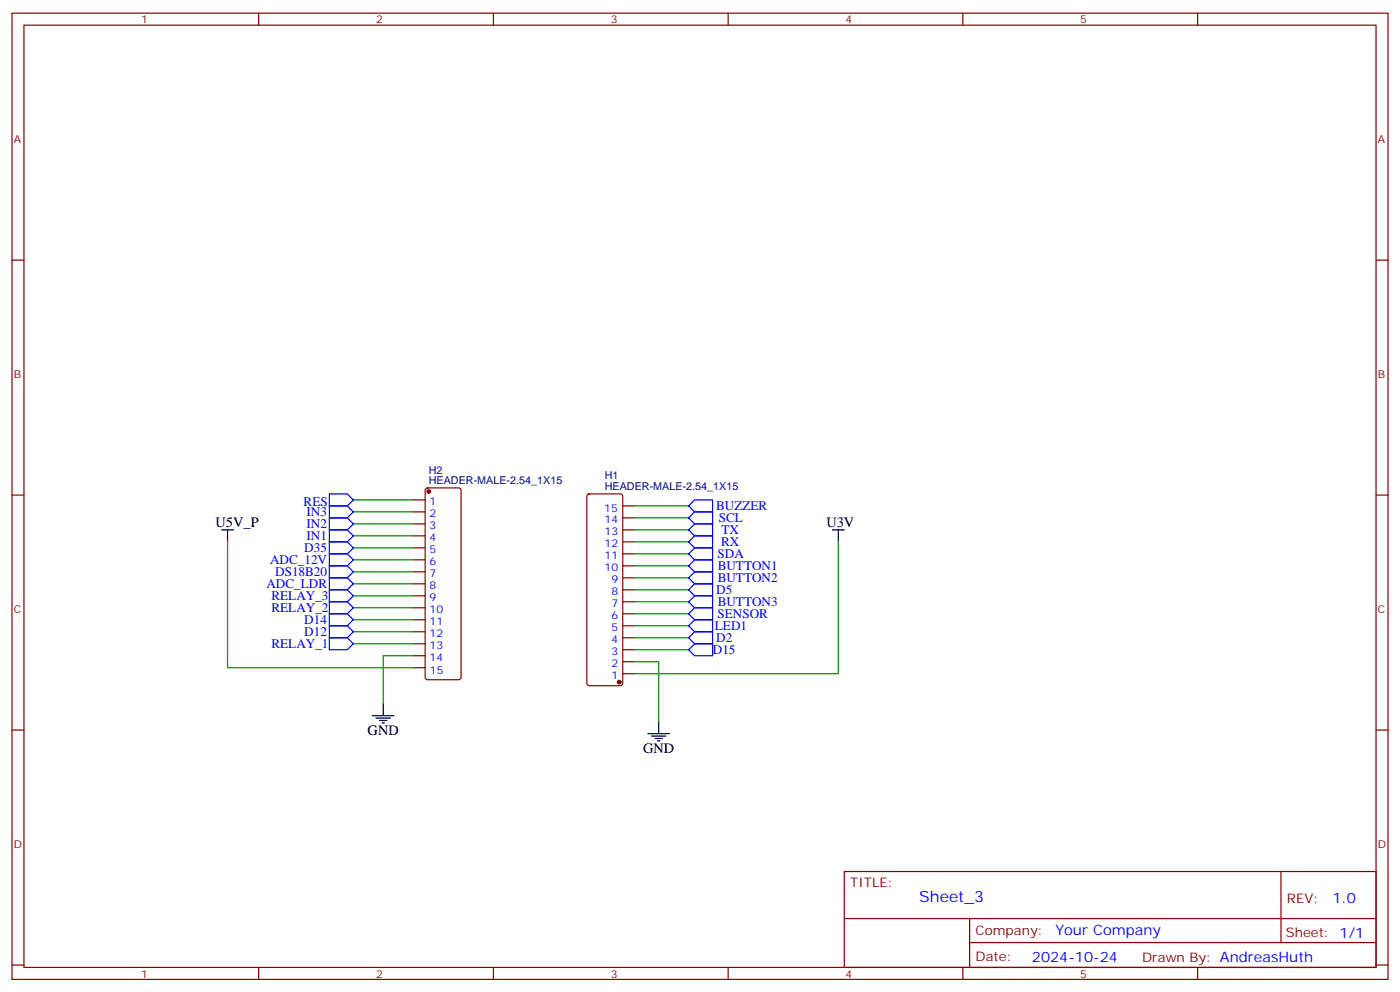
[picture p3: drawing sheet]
<svg xmlns="http://www.w3.org/2000/svg" width="412mm" height="292mm" viewBox="0 0 412 292" stroke-linecap="round" stroke-linejoin="round" font-family="sans-serif">
<g fill="none" stroke="#870000" stroke-width=".35">
<path d="M3.5 3.9h405.4v284.3h-405.4zM7.1 7.4h398.2v277.3h-398.2zM76.2 3.9v3.5M145.3 3.9v3.5M214.5 3.9v3.5M283.6 3.9v3.5M352.8 3.9v3.5M3.5 76.6h3.6M405.3 76.6h3.6M3.5 145.7h3.6M121.7 147.1h3.5M121.7 150.6h3.5"/>
<path d="M121.7 154.2h3.5M121.7 157.7h3.5M125.5 143.8l.4-.2h9.2l.5 .2 .2 .5v55l-.2 .5-.5 .2h-9.2l-.5-.2-.2-.5v-55zM173.1 145.6l.5-.3h9.1l.5 .3 .2 .4v55.1l-.2 .5-.5 .2h-9.1l-.5-.2-.2-.5v-55.1zM183.4 159.5h3.6M183.4 155.9h3.6M183.4 152.4h3.6M183.4 148.9h3.6M405.3 145.7h3.6M121.7 161.2h3.5M121.7 164.7h3.5M121.7 168.3h3.5"/>
<path d="M121.7 171.8h3.5M121.7 175.3h3.5M121.7 178.9h3.5M183.4 177.1h3.6M183.4 173.6h3.6M183.4 170h3.6M183.4 166.5h3.6M183.4 163h3.6M121.7 182.4h3.5M121.7 185.9h3.5M121.7 189.4h3.5M121.7 193h3.5"/>
<path d="M121.7 196.5h3.5M183.4 198.3h3.6M183.4 194.7h3.6M183.4 191.2h3.6M183.4 187.7h3.6M183.4 184.1h3.6M183.4 180.6h3.6M3.5 214.8h3.6M405.3 214.8h3.6M248.7 256.5h156.6v28.2h-156.6zM377.3 256.5v20.9M248.7 270.3h156.5"/>
<path d="M285.6 277.4h119.6M285.6 270.3v14.1M3.5 284h3.6M76.2 284.7v3.5M145.3 284.7v3.5M214.5 284.7v3.5M283.6 284.7v3.5M352.8 284.7v3.5M405.3 284h3.6"/>
</g>
<g fill="#870000" stroke="#870000" stroke-width=".35">
<circle cx="126.3" cy="144.6" r=".53"/>
<circle cx="182.4" cy="200.7" r=".53"/>
</g>
<g fill="none" stroke="#008700" stroke-width=".35">
<path d="M67 159.5v37h54.7M104.1 147.1h17.6M104.1 150.6h17.6M104.1 154.2h17.6M104.1 157.7h17.6M187 148.9h15.8M187 152.4h15.8M187 155.9h15.8M187 159.5h15.8M246.9 159.5v38.8h-59.9M104.1 161.2h17.6M104.1 164.7h17.6"/>
<path d="M104.1 168.3h17.6M104.1 171.8h17.6M104.1 175.3h17.6M104.1 178.9h17.6M187 163h15.8M187 166.5h15.8M187 170h15.8M187 173.6h15.8M187 177.1h15.8M104.1 182.4h17.6M104.1 185.9h17.6M104.1 189.4h17.6"/>
<path d="M121.7 193h-8.8v14.1M187 194.7h7v17.7M187 180.6h15.8M187 184.1h15.8M187 187.7h15.8M187 191.2h15.8"/>
</g>
<g fill="none" stroke="#00f" stroke-width=".35">
<path d="M97 159.5h5.3l1.8 1.7-1.8 1.8h-5.3zM97 155.9h5.3l1.8 1.8-1.8 1.8h-5.3zM97 152.4h5.3l1.8 1.8-1.8 1.7h-5.3zM97 148.9h5.3l1.8 1.7-1.8 1.8h-5.3zM97 145.3h5.3l1.8 1.8-1.8 1.8h-5.3zM204.6 157.7h5.3v3.5h-5.3l-1.8-1.7zM204.6 154.2h5.3v3.5h-5.3l-1.8-1.8zM204.6 147.1h5.3v3.5h-5.3l-1.8-1.7zM204.6 150.6h5.3v3.6h-5.3l-1.8-1.8zM97 170h5.3l1.8 1.8-1.8 1.8h-5.3zM97 166.5h5.3l1.8 1.8-1.8 1.7h-5.3zM97 173.6h5.3l1.8 1.7-1.8 1.8h-5.3z"/>
<path d="M97 177.1h5.3l1.8 1.8-1.8 1.7h-5.3zM97 163h5.3l1.8 1.7-1.8 1.8h-5.3zM204.6 171.8h5.3v3.5h-5.3l-1.8-1.7zM204.6 168.3h5.3v3.5h-5.3l-1.8-1.8zM204.6 175.3h5.3v3.6h-5.3l-1.8-1.8zM204.6 164.7h5.3v3.6h-5.3l-1.8-1.8zM204.6 161.2h5.3v3.5h-5.3l-1.8-1.7zM97 184.1h5.3l1.8 1.8-1.8 1.8h-5.3zM97 180.6h5.3l1.8 1.8-1.8 1.7h-5.3zM97 187.7h5.3l1.8 1.7-1.8 1.8h-5.3zM202.8 191.2l1.8-1.8h5.3v3.6h-5.3zM202.8 180.6l1.8-1.7h5.3v3.5h-5.3z"/>
<path d="M204.6 185.9h5.3v3.5h-5.3l-1.8-1.7zM204.6 182.4h5.3v3.5h-5.3l-1.8-1.8z"/>
</g>
<g fill="none" stroke="#000" stroke-width=".35">
<path d="M65.3 155.9h3.5M67 155.9v3.6M245.2 155.9h3.5M246.9 155.9v3.6M109.7 210.6h6.4M110.8 211.3h4.2M111.8 212h2.1M112.5 212.7h.7M112.9 207.1v3.5M190.9 215.9h6.3M191.9 216.6h4.2M193 217.3h2.1"/>
<path d="M193.7 218h.7M194 212.4v3.5"/>
</g>
<text font-size="4.6" fill="#00f" x="270.8" y="265.5">Sheet_3</text>
<g font-size="4.2">
<text x="63.5" y="155.2">U5V_P</text>
<text x="243.4" y="155.2">U3V</text>
<text x="108.3" y="216.3">GND</text>
<text x="189.4" y="221.5">GND</text>
</g>
<g font-size="4.2" fill="#00f">
<text x="392.5" y="265.7">1.0</text>
<text x="310.9" y="275.3">Your Company</text>
<text x="304" y="283.1">2024-10-24</text>
</g>
<g font-size="3.9" fill="#00f">
<text x="89.4" y="148.9">RES</text>
<text x="90.3" y="155.4">IN2</text>
<text x="90.3" y="151.9">IN3</text>
<text x="211" y="150.2">BUZZER</text>
<text x="211.7" y="153.7">SCL</text>
<text x="90.3" y="159">IN1</text>
<text x="212.4" y="160.7">RX</text>
<text x="212.5" y="157.2">TX</text>
<text x="79.5" y="166">ADC_12V</text>
<text x="89.6" y="162.5">D35</text>
<text x="211.4" y="164.2">SDA</text>
<text x="211.4" y="167.7">BUTTON1</text>
<text x="78.5" y="173.1">ADC_LDR</text>
<text x="81.1" y="169.5">DS18B20</text>
<text x="211.4" y="171.3">BUTTON2</text>
<text x="80" y="176.6">RELAY_3</text>
<text x="211" y="174.9">D5</text>
<text x="211.4" y="178.4">BUTTON3</text>
<text x="80" y="180.1">RELAY_2</text>
<text x="89.6" y="183.7">D14</text>
<text x="210.6" y="185.5">LED1</text>
<text x="211.4" y="181.9">SENSOR</text>
<text x="80" y="190.7">RELAY_1</text>
<text x="89.6" y="187.2">D12</text>
<text x="211" y="189">D2</text>
<text x="210" y="192.5">D15</text>
</g>
<g font-size="3.9" fill="#800">
<text x="250.5" y="261.1">TITLE:</text>
<text x="379.1" y="265.7">REV:</text>
<text x="287.4" y="275.3">Company:</text>
<text x="378.7" y="275.9">Sheet: 1/1</text>
<text x="287.4" y="282.9">Date:</text>
<text x="336.4" y="283">Drawn By: AndreasHuth</text>
</g>
<g font-size="3.2" fill="#800">
<text x="41.6" y="6.9">1</text>
<text x="110.8" y="6.9">2</text>
<text x="179.9" y="6.9">3</text>
<text x="249.1" y="6.9">4</text>
<text x="318.2" y="6.9">5</text>
<text x="4.1" y="42">A</text>
<text x="405.9" y="42">A</text>
<text x="4.1" y="111.1">B</text>
<text x="405.9" y="111.1">B</text>
<text x="4.1" y="180.3">C</text>
<text x="405.9" y="180.3">C</text>
<text x="4.1" y="249.4">D</text>
<text x="405.9" y="249.4">D</text>
<text x="41.6" y="287.7">1</text>
<text x="110.8" y="287.7">2</text>
<text x="179.9" y="287.7">3</text>
<text x="249.1" y="287.7">4</text>
<text x="318.2" y="287.7">5</text>
</g>
<g font-size="3.2" fill="#000080">
<text x="126.3" y="142.5">HEADER-MALE-2.54_1X15</text>
<text x="126.3" y="139.3">H2</text>
<text x="178.2" y="141.1">H1</text>
<text x="178.2" y="144.3">HEADER-MALE-2.54_1X15</text>
</g>
<g font-size="3.2" fill="#00f">
<text x="126.5" y="148.5">1</text>
<text x="126.5" y="152">2</text>
<text x="126.5" y="155.6">3</text>
<text x="178" y="150.6">15</text>
<text x="178.1" y="153.8">14</text>
<text x="126.5" y="159.1">4</text>
<text x="178.1" y="160.9">12</text>
<text x="178.1" y="157.3">13</text>
<text x="126.5" y="162.6">5</text>
<text x="126.5" y="166.2">6</text>
<text x="178.1" y="167.9">10</text>
<text x="178.1" y="164.4">11</text>
<text x="126.5" y="169.7">7</text>
<text x="126.5" y="173.2">8</text>
<text x="180.1" y="171.4">9</text>
<text x="126.5" y="176.7">9</text>
<text x="180.1" y="178.5">7</text>
<text x="180.1" y="175">8</text>
<text x="126.5" y="180.3">10</text>
<text x="126.5" y="183.8">11</text>
<text x="180.1" y="185.6">5</text>
<text x="180.1" y="182">6</text>
<text x="126.5" y="187.3">12</text>
<text x="126.5" y="190.9">13</text>
<text x="180.1" y="189.1">4</text>
<text x="126.5" y="194.4">14</text>
<text x="180.1" y="196.1">2</text>
<text x="180.1" y="192.6">3</text>
<text x="126.6" y="198.3">15</text>
<text x="180.1" y="199.7">1</text>
</g>
</svg>
